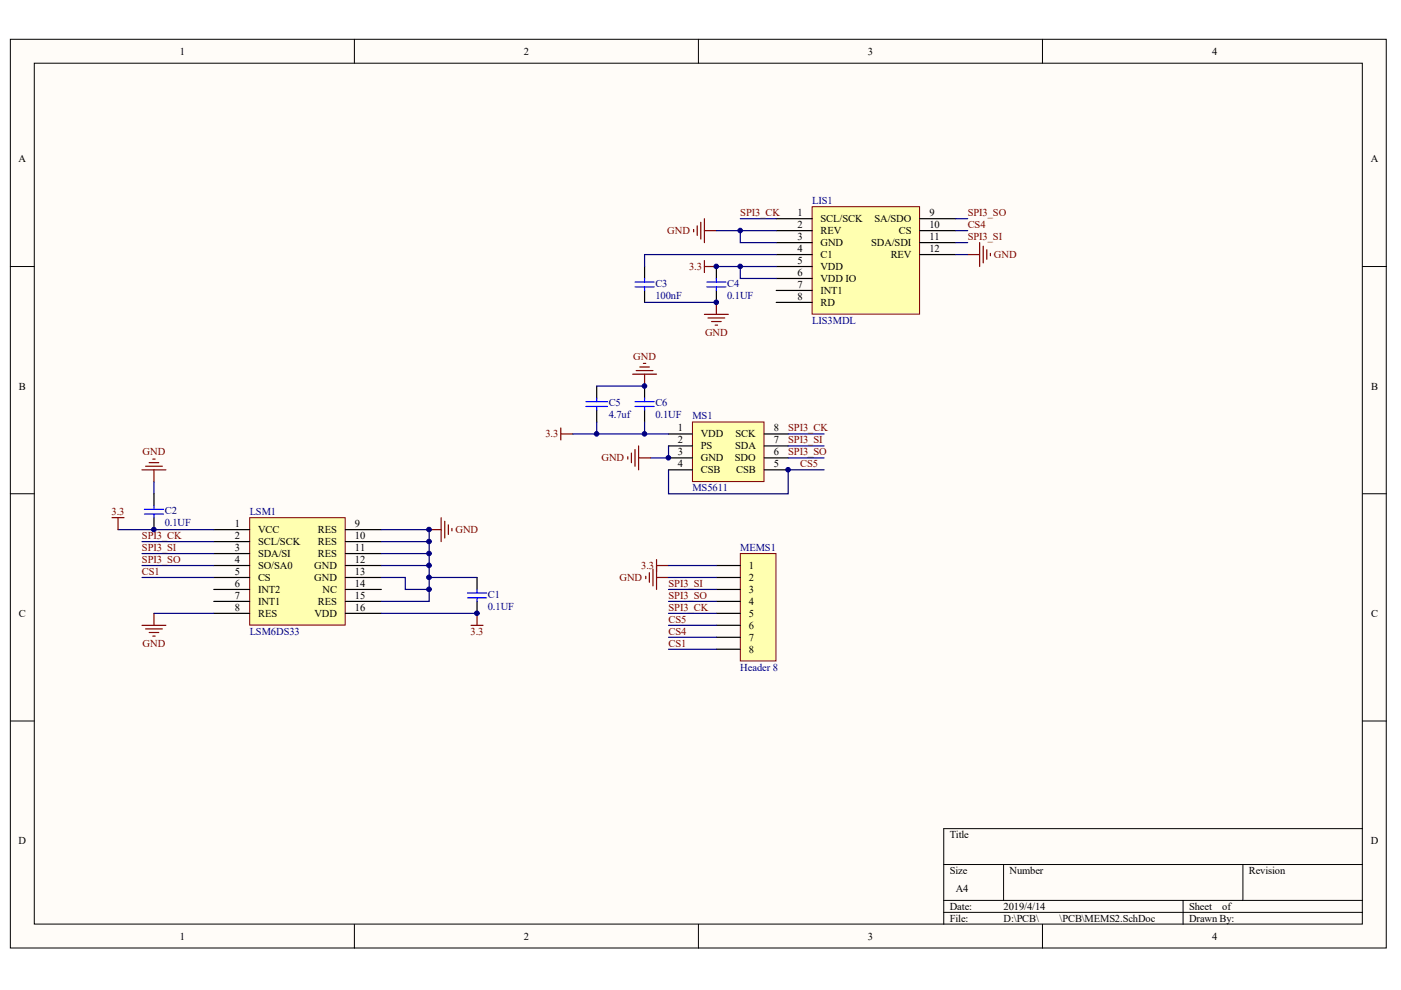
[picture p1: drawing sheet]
<svg xmlns="http://www.w3.org/2000/svg" width="297mm" height="210mm" viewBox="0 0 297 210" stroke-linecap="round" stroke-linejoin="round" font-family="sans-serif">
<g fill="#fffcf8" stroke="#000" stroke-width=".21">
<path d="M2.2 8.3h291.7v192.7h-291.7z"/>
<path d="M7.3 13.4h281.5v182.5h-281.5z"/>
</g>
<g fill="none" stroke="#000" stroke-width=".21">
<path d="M75.1 8.3v5.1M148.1 8.3v5.1M221 8.3v5.1M2.2 56.5h5.1M288.9 56.5h5.1M2.2 104.7h5.1M288.9 104.7h5.1M2.2 152.9h5.1M288.9 152.9h5.1M288.9 175.7h-88.8v20.3M75.1 196v5M148.1 196v5"/>
<path d="M200.1 183.3h88.8M200.1 190.9h88.8M200.1 193.4h88.8M212.8 183.3v7.6M221 196v5M250.8 190.9v5.1M263.5 183.3v7.6"/>
</g>
<path d="M172.2 43.8h22.8v22.8h-22.8z" fill="#ffffb0" stroke="#800000" stroke-width=".21"/>
<g fill="none" stroke="#000" stroke-width=".25">
<path d="M136.7 56.5v2.5M151.9 56.5v2.5M164.6 46.4h7.6M164.6 48.9h7.6M164.6 51.4h7.6M164.6 54h7.6M164.6 56.5h7.6M164.6 59h7.6M195 46.4h7.6M195 48.9h7.6M195 51.4h7.6M195 54h7.6"/>
<path d="M136.7 61.6v2.5M151.9 61.6v2.5M164.6 61.6h7.6M164.6 64.1h7.6"/>
</g>
<g fill="none" stroke="#800000" stroke-width=".25">
<path d="M147.1 48.6v.6M147.8 47.9v2M148.6 47.1v3.6M149.3 46.4v5M149.3 55.2v2.6M149.3 56.5h2.6M149.3 48.9h2.6M205.2 54h2.5M207.7 51.4v5.1M208.5 52.2v3.5M209.2 53v2M210 53.7v.5"/>
<path d="M149.3 66.7h5.1M150.1 67.4h3.6M150.9 68.2h2M151.6 68.9h.5M151.9 64.1v2.6"/>
</g>
<path d="M134.6 59.8h4.1M136.7 59v.8M149.9 59.8h4M151.9 59v.8M134.6 60.8h4.1M136.7 60.8v.8M149.9 60.8h4M151.9 60.8v.8" fill="none" stroke="#00f" stroke-width=".25"/>
<path d="M151.9 48.9h12.7M151.9 56.5h12.7M157 48.9v2.5h7.6M157 56.5v2.5h7.6M157 46.4h7.6M164.6 54h-27.9v2.5M202.6 48.9h2.6M202.6 46.4h2.6M202.6 51.4h2.6M202.6 54h2.6M136.7 64.1h15.2" fill="none" stroke="#000080" stroke-width=".25"/>
<path d="M157 117.4h7.5v22.7h-7.5z" fill="#ffffb0" stroke="#800000" stroke-width=".21"/>
<path d="M151.9 119.9h5.1M151.9 122.4h5.1M151.9 125h5.1M151.9 127.5h5.1M151.9 130h5.1M151.9 132.6h5.1M151.9 135.1h5.1M151.9 137.7h5.1" fill="none" stroke="#000" stroke-width=".25"/>
<path d="M139.2 118.6v6.4M139.2 119.9h2.5M136.9 122.2v.5M137.7 121.4v2.1M138.4 120.7v3.5M139.2 122.4h2.5" fill="none" stroke="#800000" stroke-width=".25"/>
<path d="M141.7 119.9h10.2M141.7 122.4h10.2M141.7 125h10.2M141.7 127.5h10.2M141.7 130h10.2M141.7 132.6h10.2M141.7 135.1h10.2M141.7 137.7h10.2" fill="none" stroke="#000080" stroke-width=".25"/>
<path d="M146.8 89.5h15.2v12.6h-15.2z" fill="#ffffb0" stroke="#800000" stroke-width=".21"/>
<path d="M126.5 81.9v2.5M126.5 86.9v2.6M136.7 81.9v2.5M136.7 86.9v2.6M141.7 92h5.1M141.7 94.5h5.1M141.7 97.1h5.1M141.7 99.6h5.1M162 92h5.1M162 94.5h5.1M162 97.1h5.1M162 99.6h5.1" fill="none" stroke="#000" stroke-width=".25"/>
<path d="M121.4 92h20.3M126.5 89.5v2.5M126.5 81.9h10.2M136.7 89.5v2.5M141.7 99.6v5.1h25.4v-5.1h7.6M141.7 94.5v2.6h-3.8M167.1 97.1h7.6M167.1 92h7.6M167.1 94.5h7.6" fill="none" stroke="#000080" stroke-width=".25"/>
<path d="M134.1 79.3h5.1M134.9 78.6h3.5M135.6 77.8h2.1M136.4 77.1h.5M136.7 79.3v2.6M118.9 90.7v2.6M118.9 92h2.5M133.1 96.8v.5M133.9 96.1v2M134.6 95.3v3.6M135.4 94.5v5.1M135.4 97.1h2.5" fill="none" stroke="#800000" stroke-width=".25"/>
<path d="M124.2 86.2h4.6M124.2 85.2h4.6M126.5 84.4v.8M126.5 86.2v.7M134.6 86.2h4.1M134.6 85.2h4.1M136.7 84.4v.8M136.7 86.2v.7" fill="none" stroke="#00f" stroke-width=".25"/>
<path d="M52.9 109.8h20.3v22.7h-20.3z" fill="#ffffb0" stroke="#800000" stroke-width=".21"/>
<g fill="none" stroke="#000" stroke-width=".25">
<path d="M32.6 104.7v2.5M32.6 109.8v2.5M45.3 112.3h7.6M45.3 114.8h7.6M45.3 117.4h7.6M45.3 119.9h7.6M73.2 112.3h7.6M73.2 114.8h7.6M73.2 117.4h7.6M73.2 119.9h7.6M45.3 122.4h7.6M45.3 125h7.6"/>
<path d="M45.3 127.5h7.6M45.3 130h7.6M73.2 122.4h7.6M73.2 125h7.6M73.2 127.5h7.6M73.2 130h7.6M101.1 122.4v2.6M101.1 127.5v2.5"/>
</g>
<g fill="none" stroke="#800000" stroke-width=".25">
<path d="M30.1 99.6h5.1M30.9 98.9h3.5M31.6 98.1h2.1M32.4 97.3h.5M32.6 99.6v2.6M23.8 109.8h2.5M25 109.8v2.5M91 112.3h2.5M93.5 109.8v5M94.3 110.5v3.6M95.1 111.3v2M95.8 112v.6"/>
<path d="M30.1 132.6h5.1M30.9 133.3h3.5M31.6 134.1h2.1M32.4 134.9h.5M32.6 130v2.6M99.9 132.6h2.5M101.1 130v2.6"/>
</g>
<g fill="none" stroke="#000080" stroke-width=".25">
<path d="M25 112.3h20.3M30.1 119.9h15.2M30.1 117.4h15.2M30.1 114.8h15.2M32.6 102.2v2.5M80.8 112.3h10.2v15.2h-10.2M80.8 119.9h10.2M80.8 117.4h10.2M80.8 114.8h10.2M30.1 122.4h15.2M32.6 130h12.7M80.8 122.4h5.1v2.6h5.1"/>
<path d="M80.8 130h20.3M91 122.4h10.1"/>
</g>
<path d="M30.6 109h4.1M30.6 108h4.1M32.6 107.2v.8M32.6 109v.8M99.1 126.8h4.1M99.1 125.7h4.1M101.1 125v.7M101.1 126.8v.7" fill="none" stroke="#00f" stroke-width=".25"/>
<g fill="#000080" stroke="#000080" stroke-width=".21">
<circle cx="32.6" cy="112.3" r=".48"/>
<circle cx="91" cy="125" r=".49"/>
<circle cx="91" cy="122.4" r=".49"/>
<circle cx="91" cy="119.9" r=".49"/>
<circle cx="91" cy="117.3" r=".49"/>
<circle cx="91" cy="114.8" r=".49"/>
<circle cx="91" cy="112.3" r=".49"/>
<circle cx="101.1" cy="130" r=".49"/>
<circle cx="126.5" cy="92" r=".48"/>
<circle cx="136.6" cy="92" r=".48"/>
<circle cx="136.6" cy="81.8" r=".48"/>
<circle cx="141.7" cy="97.1" r=".48"/>
<circle cx="151.9" cy="64.1" r=".48"/>
<circle cx="151.9" cy="56.5" r=".48"/>
<circle cx="156.9" cy="56.5" r=".48"/>
<circle cx="156.9" cy="48.9" r=".48"/>
<circle cx="167.1" cy="99.6" r=".48"/>
</g>
<g font-size="2.2">
<text x="38.1" y="11.6">1</text>
<text x="111.1" y="11.6">2</text>
<text x="184" y="11.6">3</text>
<text x="257" y="11.6">4</text>
<text x="3.9" y="34.4">A</text>
<text x="290.6" y="34.4">A</text>
<text x="169.1" y="45.8">1</text>
<text x="174" y="47.1">SCL/SCK</text>
<text x="185.4" y="47.1">SA/SDO</text>
<text x="197" y="45.8">9</text>
<text x="169.1" y="48.4">2</text>
<text x="169.1" y="50.9">3</text>
<text x="169.1" y="53.4">4</text>
<text x="174" y="49.6">REV</text>
<text x="174" y="52.2">GND</text>
<text x="184.7" y="52.2">SDA/SDI</text>
<text x="190.6" y="49.6">CS</text>
<text x="197" y="48.4">10</text>
<text x="197" y="50.9">11</text>
<text x="197" y="53.4">12</text>
<text x="169.1" y="56">5</text>
<text x="169.1" y="58.5">6</text>
<text x="174" y="54.7">C1</text>
<text x="174" y="57.2">VDD</text>
<text x="174" y="59.8">VDD IO</text>
<text x="188.9" y="54.7">REV</text>
<text x="169.1" y="61">7</text>
<text x="169.1" y="63.6">8</text>
<text x="174" y="62.3">INT1</text>
<text x="174" y="64.8">RD</text>
<text x="4" y="82.6">B</text>
<text x="290.7" y="82.6">B</text>
<text x="143.7" y="91.5">1</text>
<text x="143.7" y="94">2</text>
<text x="148.6" y="92.7">VDD</text>
<text x="148.6" y="95.3">PS</text>
<text x="155.9" y="95.3">SDA</text>
<text x="155.9" y="92.7">SCK</text>
<text x="164.1" y="94">7</text>
<text x="164.1" y="91.5">8</text>
<text x="143.7" y="96.5">3</text>
<text x="143.7" y="99.1">4</text>
<text x="148.6" y="97.8">GND</text>
<text x="148.6" y="100.3">CSB</text>
<text x="155.8" y="97.8">SDO</text>
<text x="156.1" y="100.3">CSB</text>
<text x="164.1" y="99.1">5</text>
<text x="164.1" y="96.5">6</text>
<text x="49.8" y="111.7">1</text>
<text x="54.7" y="113">VCC</text>
<text x="67.4" y="113">RES</text>
<text x="75.3" y="111.7">9</text>
<text x="49.8" y="114.3">2</text>
<text x="49.8" y="116.8">3</text>
<text x="49.8" y="119.4">4</text>
<text x="54.7" y="115.6">SCL/SCK</text>
<text x="54.7" y="118.1">SDA/SI</text>
<text x="67.4" y="115.6">RES</text>
<text x="67.4" y="118.1">RES</text>
<text x="75.3" y="114.3">10</text>
<text x="75.3" y="116.8">11</text>
<text x="75.3" y="119.4">12</text>
<text x="49.8" y="121.9">5</text>
<text x="49.8" y="124.4">6</text>
<text x="54.7" y="120.6">SO/SA0</text>
<text x="54.7" y="123.2">CS</text>
<text x="54.7" y="125.7">INT2</text>
<text x="66.6" y="120.6">GND</text>
<text x="66.6" y="123.2">GND</text>
<text x="68.4" y="125.7">NC</text>
<text x="75.3" y="121.9">13</text>
<text x="75.3" y="124.4">14</text>
<text x="158.7" y="120.6">1</text>
<text x="158.7" y="123.2">2</text>
<text x="158.7" y="125.7">3</text>
<text x="4" y="130.8">C</text>
<text x="49.8" y="127">7</text>
<text x="49.8" y="129.5">8</text>
<text x="54.7" y="128.2">INT1</text>
<text x="54.7" y="130.8">RES</text>
<text x="66.7" y="130.8">VDD</text>
<text x="67.4" y="128.2">RES</text>
<text x="75.3" y="127">15</text>
<text x="75.3" y="129.5">16</text>
<text x="158.7" y="128.2">4</text>
<text x="158.7" y="130.8">5</text>
<text x="290.7" y="130.8">C</text>
<text x="158.7" y="133.3">6</text>
<text x="158.7" y="135.8">7</text>
<text x="158.7" y="138.4">8</text>
<text x="3.9" y="178.9">D</text>
<text x="201.4" y="177.7">Title</text>
<text x="290.6" y="178.9">D</text>
<text x="201.4" y="185.3">Size</text>
<text x="214" y="185.3">Number</text>
<text x="264.8" y="185.3">Revision</text>
<text x="202.6" y="189.1">A4</text>
<text x="201.4" y="192.9">Date:</text>
<text x="201.4" y="195.4">File:</text>
<text x="212.8" y="192.9">2019/4/14</text>
<text x="212.8" y="195.4">D:\PCB\</text>
<text x="224.7" y="195.4">\PCB\MEMS2.SchDoc</text>
<text x="252.1" y="192.9">Sheet</text>
<text x="252.1" y="195.4">Drawn By:</text>
<text x="259.1" y="192.9">of</text>
<text x="38.1" y="199.2">1</text>
<text x="111.1" y="199.2">2</text>
<text x="184" y="199.2">3</text>
<text x="257" y="199.2">4</text>
</g>
<g font-size="2.2" fill="#800000">
<text x="157" y="45.8">SPI3_CK</text>
<text x="205.2" y="45.8">SPI3_SO</text>
<text x="141.5" y="49.6">GND</text>
<text x="205.2" y="50.9">SPI3_SI</text>
<text x="205.2" y="48.4">CS4</text>
<text x="146.1" y="57.2">3.3</text>
<text x="210.7" y="54.7">GND</text>
<text x="149.5" y="71.2">GND</text>
<text x="134.3" y="76.2">GND</text>
<text x="115.7" y="92.7">3.3</text>
<text x="167.1" y="91.5">SPI3_CK</text>
<text x="167.1" y="94">SPI3_SI</text>
<text x="30.2" y="96.5">GND</text>
<text x="127.5" y="97.8">GND</text>
<text x="167.1" y="96.5">SPI3_SO</text>
<text x="169.6" y="99.1">CS5</text>
<text x="23.7" y="109.2">3.3</text>
<text x="96.6" y="113">GND</text>
<text x="30.1" y="119.4">SPI3_SO</text>
<text x="30.1" y="114.3">SPI3_CK</text>
<text x="30.1" y="116.8">SPI3_SI</text>
<text x="30.1" y="121.9">CS1</text>
<text x="131.3" y="123.2">GND</text>
<text x="136" y="120.6">3.3</text>
<text x="141.7" y="124.4">SPI3_SI</text>
<text x="141.7" y="127">SPI3_SO</text>
<text x="141.7" y="129.5">SPI3_CK</text>
<text x="30.2" y="137.1">GND</text>
<text x="99.8" y="134.6">3.3</text>
<text x="141.7" y="137.1">CS1</text>
<text x="141.7" y="134.6">CS4</text>
<text x="141.7" y="132">CS5</text>
</g>
<g font-size="2.2" fill="#000080">
<text x="172.2" y="43.3">LIS1</text>
<text x="138.9" y="60.8">C3</text>
<text x="138.9" y="63.3">100nF</text>
<text x="154.2" y="60.8">C4</text>
<text x="154.2" y="63.3">0.1UF</text>
<text x="172.2" y="68.6">LIS3MDL</text>
<text x="129.1" y="86.1">C5</text>
<text x="129.1" y="88.7">4.7uf</text>
<text x="138.9" y="86.1">C6</text>
<text x="138.9" y="88.7">0.1UF</text>
<text x="146.8" y="88.9">MS1</text>
<text x="146.8" y="104.1">MS5611</text>
<text x="34.9" y="109">C2</text>
<text x="34.9" y="111.5">0.1UF</text>
<text x="52.9" y="109.2">LSM1</text>
<text x="157" y="116.8">MEMS1</text>
<text x="103.4" y="126.7">C1</text>
<text x="103.4" y="129.2">0.1UF</text>
<text x="52.9" y="134.6">LSM6DS33</text>
<text x="157" y="142.2">Header 8</text>
</g>
</svg>
